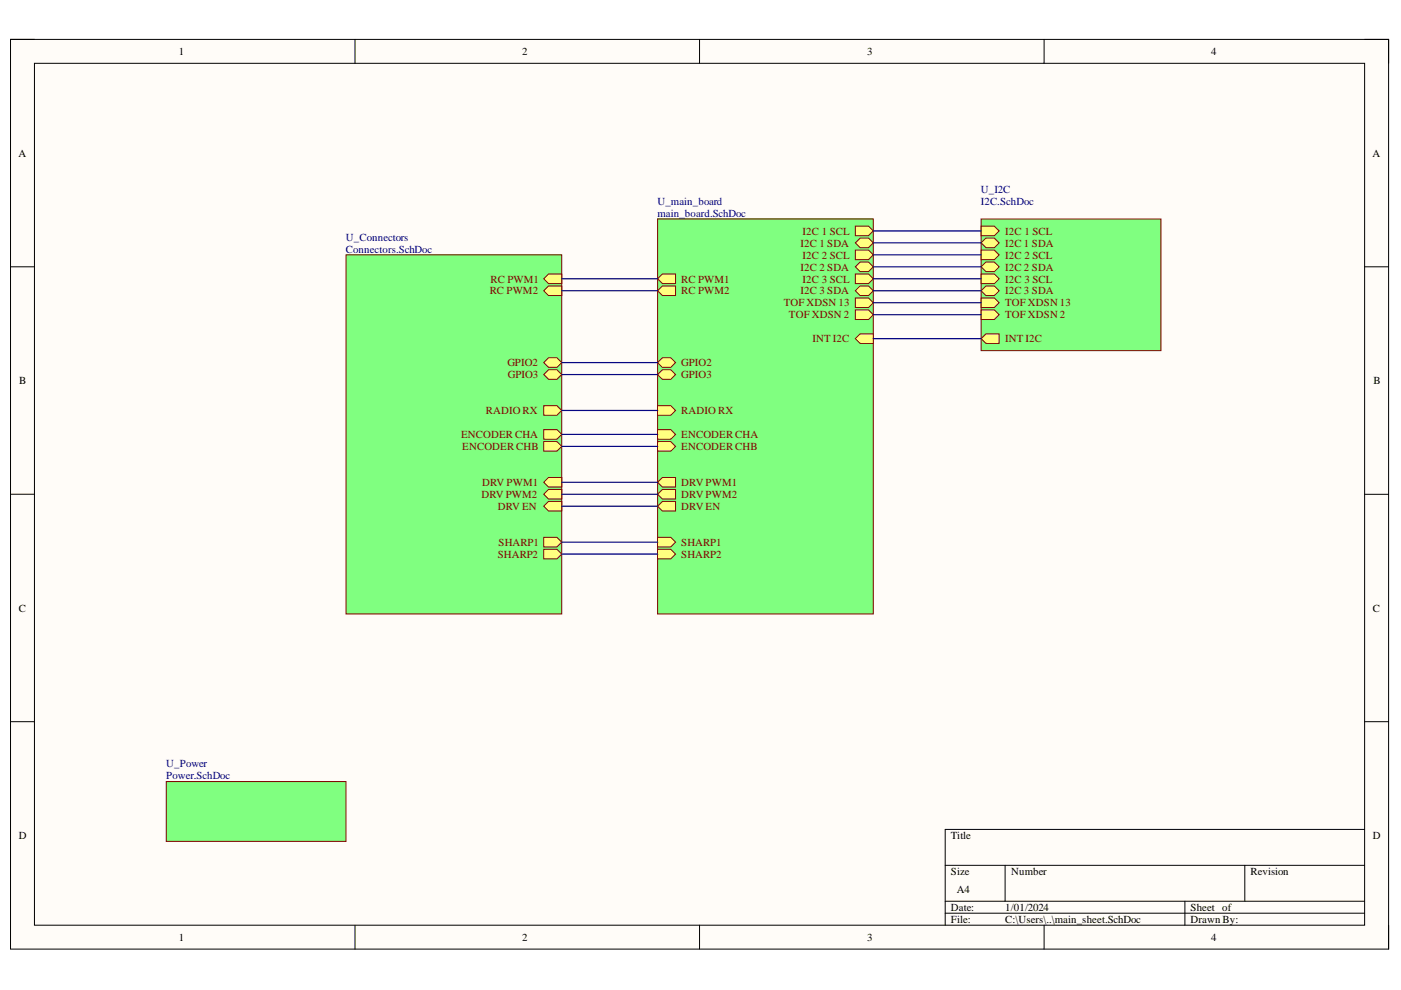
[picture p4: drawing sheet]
<svg xmlns="http://www.w3.org/2000/svg" width="297mm" height="210mm" viewBox="0 0 297 210" stroke-linecap="round" stroke-linejoin="round" font-family="sans-serif">
<path d="M2.2 8.4h292.2v192.8h-292.2z" fill-rule="evenodd" fill="#fffcf8"/>
<path d="M2.2 8.4h292.2v192.8h-292.2z" fill="none" stroke="#000" stroke-width=".21"/>
<path d="M7.3 13.4h282v182.8h-282z" fill-rule="evenodd" fill="#fffcf8"/>
<g fill="none" stroke="#000" stroke-width=".21">
<path d="M2.2 8.3h5.1M7.3 13.4h282v182.8h-282zM75.3 8.3v5.1M148.3 8.3v5.1M221.4 8.4v5M289.3 8.4h5.1v5M2.2 56.6h5.1M289.3 56.6h5.1M2.2 104.8h5.1M289.3 104.8h5.1M2.2 153h5.1M289.3 153h5.1"/>
<path d="M289.3 175.9h-88.9v20.3M75.3 196.2v5M148.3 196.2v5M200.4 183.5h88.9M200.4 191.1h88.9M200.4 193.6h88.9M213.1 183.5v7.6M221.4 196.2v5M251.2 191.1v5.1M263.9 183.5v7.6M294.4 196.2v5"/>
</g>
<path d="M139.4 46.4h45.8v83.8h-45.8z" fill-rule="evenodd" fill="#80ff80"/>
<path d="M139.4 46.4h45.8v83.8h-45.8z" fill="none" stroke="#800000" stroke-width=".21"/>
<path d="M181.4 51.5l1-1h1.7l1.1 1-1.1 1h-1.7z" fill-rule="evenodd" fill="#ffff80"/>
<path d="M181.4 51.5l1-1h1.7l1.1 1-1.1 1h-1.7z" fill="none" stroke="#800000" stroke-width=".21"/>
<path d="M181.4 61.7l1-1.1h1.7l1.1 1.1-1.1 1h-1.7z" fill-rule="evenodd" fill="#ffff80"/>
<path d="M181.4 61.7l1-1.1h1.7l1.1 1.1-1.1 1h-1.7z" fill="none" stroke="#800000" stroke-width=".21"/>
<path d="M181.4 47.9h2.7l1.1 1.1-1.1 1h-2.7z" fill-rule="evenodd" fill="#ffff80"/>
<path d="M181.4 47.9h2.7l1.1 1.1-1.1 1h-2.7z" fill="none" stroke="#800000" stroke-width=".21"/>
<path d="M181.4 63.2h2.7l1.1 1-1.1 1h-2.7z" fill-rule="evenodd" fill="#ffff80"/>
<path d="M181.4 63.2h2.7l1.1 1-1.1 1h-2.7z" fill="none" stroke="#800000" stroke-width=".21"/>
<path d="M181.4 65.7h2.7l1.1 1-1.1 1h-2.7z" fill-rule="evenodd" fill="#ffff80"/>
<path d="M181.4 65.7h2.7l1.1 1-1.1 1h-2.7z" fill="none" stroke="#800000" stroke-width=".21"/>
<path d="M181.4 56.6l1-1h1.7l1.1 1-1.1 1h-1.7z" fill-rule="evenodd" fill="#ffff80"/>
<path d="M181.4 56.6l1-1h1.7l1.1 1-1.1 1h-1.7z" fill="none" stroke="#800000" stroke-width=".21"/>
<path d="M181.4 53h2.7l1.1 1-1.1 1.1h-2.7z" fill-rule="evenodd" fill="#ffff80"/>
<path d="M181.4 53h2.7l1.1 1-1.1 1.1h-2.7z" fill="none" stroke="#800000" stroke-width=".21"/>
<path d="M181.4 58.1h2.7l1.1 1-1.1 1h-2.7z" fill-rule="evenodd" fill="#ffff80"/>
<path d="M181.4 58.1h2.7l1.1 1-1.1 1h-2.7z" fill="none" stroke="#800000" stroke-width=".21"/>
<path d="M139.4 59.1l1-1h2.8v2h-2.8z" fill-rule="evenodd" fill="#ffff80"/>
<path d="M139.4 59.1l1-1h2.8v2h-2.8z" fill="none" stroke="#800000" stroke-width=".21"/>
<path d="M139.4 61.6l1-1h2.8v2.1h-2.8z" fill-rule="evenodd" fill="#ffff80"/>
<path d="M139.4 61.6l1-1h2.8v2.1h-2.8z" fill="none" stroke="#800000" stroke-width=".21"/>
<path d="M139.4 91.1h2.8l1 1-1 1h-2.8z" fill-rule="evenodd" fill="#ffff80"/>
<path d="M139.4 91.1h2.8l1 1-1 1h-2.8z" fill="none" stroke="#800000" stroke-width=".21"/>
<path d="M139.4 76.9l1-1h1.8l1 1-1 1h-1.8z" fill-rule="evenodd" fill="#ffff80"/>
<path d="M139.4 76.9l1-1h1.8l1 1-1 1h-1.8z" fill="none" stroke="#800000" stroke-width=".21"/>
<path d="M139.4 79.4l1-1h1.8l1 1-1 1h-1.8z" fill-rule="evenodd" fill="#ffff80"/>
<path d="M139.4 79.4l1-1h1.8l1 1-1 1h-1.8z" fill="none" stroke="#800000" stroke-width=".21"/>
<path d="M139.4 93.6h2.8l1 1-1 1.1h-2.8z" fill-rule="evenodd" fill="#ffff80"/>
<path d="M139.4 93.6h2.8l1 1-1 1.1h-2.8z" fill="none" stroke="#800000" stroke-width=".21"/>
<path d="M139.4 86h2.8l1 1-1 1h-2.8z" fill-rule="evenodd" fill="#ffff80"/>
<path d="M139.4 86h2.8l1 1-1 1h-2.8z" fill="none" stroke="#800000" stroke-width=".21"/>
<path d="M139.4 102.3l1-1.1h2.8v2.1h-2.8z" fill-rule="evenodd" fill="#ffff80"/>
<path d="M139.4 102.3l1-1.1h2.8v2.1h-2.8z" fill="none" stroke="#800000" stroke-width=".21"/>
<path d="M139.4 104.8l1-1h2.8v2h-2.8z" fill-rule="evenodd" fill="#ffff80"/>
<path d="M139.4 104.8l1-1h2.8v2h-2.8z" fill="none" stroke="#800000" stroke-width=".21"/>
<path d="M139.4 107.3l1-1h2.8v2h-2.8z" fill-rule="evenodd" fill="#ffff80"/>
<path d="M139.4 107.3l1-1h2.8v2h-2.8z" fill="none" stroke="#800000" stroke-width=".21"/>
<path d="M139.4 116.5h2.8l1 1-1 1h-2.8z" fill-rule="evenodd" fill="#ffff80"/>
<path d="M139.4 116.5h2.8l1 1-1 1h-2.8z" fill="none" stroke="#800000" stroke-width=".21"/>
<path d="M139.4 113.9h2.8l1 1-1 1.1h-2.8z" fill-rule="evenodd" fill="#ffff80"/>
<path d="M139.4 113.9h2.8l1 1-1 1.1h-2.8z" fill="none" stroke="#800000" stroke-width=".21"/>
<path d="M181.4 71.8l1-1h2.8v2h-2.8z" fill-rule="evenodd" fill="#ffff80"/>
<path d="M181.4 71.8l1-1h2.8v2h-2.8z" fill="none" stroke="#800000" stroke-width=".21"/>
<path d="M35.3 165.7h38.1v12.7h-38.1z" fill-rule="evenodd" fill="#80ff80"/>
<path d="M35.3 165.7h38.1v12.7h-38.1z" fill="none" stroke="#800000" stroke-width=".21"/>
<path d="M73.4 54h45.7v76.2h-45.7z" fill-rule="evenodd" fill="#80ff80"/>
<path d="M73.4 54h45.7v76.2h-45.7z" fill="none" stroke="#800000" stroke-width=".21"/>
<path d="M115.3 59.1l1-1h2.8v2h-2.8z" fill-rule="evenodd" fill="#ffff80"/>
<path d="M115.3 59.1l1-1h2.8v2h-2.8z" fill="none" stroke="#800000" stroke-width=".21"/>
<path d="M115.3 61.6l1-1h2.8v2.1h-2.8z" fill-rule="evenodd" fill="#ffff80"/>
<path d="M115.3 61.6l1-1h2.8v2.1h-2.8z" fill="none" stroke="#800000" stroke-width=".21"/>
<path d="M115.3 91.1h2.8l1 1-1 1h-2.8z" fill-rule="evenodd" fill="#ffff80"/>
<path d="M115.3 91.1h2.8l1 1-1 1h-2.8z" fill="none" stroke="#800000" stroke-width=".21"/>
<path d="M115.3 93.6h2.8l1 1-1 1.1h-2.8z" fill-rule="evenodd" fill="#ffff80"/>
<path d="M115.3 93.6h2.8l1 1-1 1.1h-2.8z" fill="none" stroke="#800000" stroke-width=".21"/>
<path d="M115.3 76.9l1-1h1.8l1 1-1 1h-1.8z" fill-rule="evenodd" fill="#ffff80"/>
<path d="M115.3 76.9l1-1h1.8l1 1-1 1h-1.8z" fill="none" stroke="#800000" stroke-width=".21"/>
<path d="M115.3 79.4l1-1h1.8l1 1-1 1h-1.8z" fill-rule="evenodd" fill="#ffff80"/>
<path d="M115.3 79.4l1-1h1.8l1 1-1 1h-1.8z" fill="none" stroke="#800000" stroke-width=".21"/>
<path d="M115.3 86h2.8l1 1-1 1h-2.8z" fill-rule="evenodd" fill="#ffff80"/>
<path d="M115.3 86h2.8l1 1-1 1h-2.8z" fill="none" stroke="#800000" stroke-width=".21"/>
<path d="M115.3 107.3l1-1h2.8v2h-2.8z" fill-rule="evenodd" fill="#ffff80"/>
<path d="M115.3 107.3l1-1h2.8v2h-2.8z" fill="none" stroke="#800000" stroke-width=".21"/>
<path d="M115.3 102.3l1-1.1h2.8v2.1h-2.8z" fill-rule="evenodd" fill="#ffff80"/>
<path d="M115.3 102.3l1-1.1h2.8v2.1h-2.8z" fill="none" stroke="#800000" stroke-width=".21"/>
<path d="M116.3 103.8h2.8v2h-2.8l-1-1z" fill-rule="evenodd" fill="#ffff80"/>
<path d="M116.3 103.8h2.8v2h-2.8l-1-1z" fill="none" stroke="#800000" stroke-width=".21"/>
<path d="M115.3 113.9h2.8l1 1-1 1.1h-2.8z" fill-rule="evenodd" fill="#ffff80"/>
<path d="M115.3 113.9h2.8l1 1-1 1.1h-2.8z" fill="none" stroke="#800000" stroke-width=".21"/>
<path d="M115.3 116.5h2.8l1 1-1 1h-2.8z" fill-rule="evenodd" fill="#ffff80"/>
<path d="M115.3 116.5h2.8l1 1-1 1h-2.8z" fill="none" stroke="#800000" stroke-width=".21"/>
<path d="M208 46.4h38.1v27.9h-38.1z" fill-rule="evenodd" fill="#80ff80"/>
<path d="M208 46.4h38.1v27.9h-38.1z" fill="none" stroke="#800000" stroke-width=".21"/>
<path d="M208 51.5l1-1h1.8l1 1-1 1h-1.8z" fill-rule="evenodd" fill="#ffff80"/>
<path d="M208 51.5l1-1h1.8l1 1-1 1h-1.8z" fill="none" stroke="#800000" stroke-width=".21"/>
<path d="M208 47.9h2.8l1 1.1-1 1h-2.8z" fill-rule="evenodd" fill="#ffff80"/>
<path d="M208 47.9h2.8l1 1.1-1 1h-2.8z" fill="none" stroke="#800000" stroke-width=".21"/>
<path d="M208 63.2h2.8l1 1-1 1h-2.8z" fill-rule="evenodd" fill="#ffff80"/>
<path d="M208 63.2h2.8l1 1-1 1h-2.8z" fill="none" stroke="#800000" stroke-width=".21"/>
<path d="M208 65.7h2.8l1 1-1 1h-2.8z" fill-rule="evenodd" fill="#ffff80"/>
<path d="M208 65.7h2.8l1 1-1 1h-2.8z" fill="none" stroke="#800000" stroke-width=".21"/>
<path d="M208 56.6l1-1h1.8l1 1-1 1h-1.8z" fill-rule="evenodd" fill="#ffff80"/>
<path d="M208 56.6l1-1h1.8l1 1-1 1h-1.8z" fill="none" stroke="#800000" stroke-width=".21"/>
<path d="M208 53h2.8l1 1-1 1.1h-2.8z" fill-rule="evenodd" fill="#ffff80"/>
<path d="M208 53h2.8l1 1-1 1.1h-2.8z" fill="none" stroke="#800000" stroke-width=".21"/>
<path d="M208 58.1h2.8l1 1-1 1h-2.8z" fill-rule="evenodd" fill="#ffff80"/>
<path d="M208 58.1h2.8l1 1-1 1h-2.8z" fill="none" stroke="#800000" stroke-width=".21"/>
<path d="M208 61.7l1-1.1h1.8l1 1.1-1 1h-1.8z" fill-rule="evenodd" fill="#ffff80"/>
<path d="M208 61.7l1-1.1h1.8l1 1.1-1 1h-1.8z" fill="none" stroke="#800000" stroke-width=".21"/>
<path d="M208 71.8l1-1h2.8v2h-2.8z" fill-rule="evenodd" fill="#ffff80"/>
<path d="M208 71.8l1-1h2.8v2h-2.8z" fill="none" stroke="#800000" stroke-width=".21"/>
<g fill="none" stroke="#000080" stroke-width=".25">
<path d="M119.1 59.1h20.3M185.2 49h22.8M185.2 51.5h22.8M185.2 54h22.8M185.2 56.6h22.8M185.2 59.1h22.8M119.1 61.6h20.3M119.1 76.9h20.3M119.1 79.4h20.3M185.2 61.7h22.8M185.2 64.2h22.8M185.2 66.7h22.8"/>
<path d="M185.2 71.8h22.8M119.1 94.6h20.3M119.1 92.1h20.3M119.1 87h20.3M119.1 117.5h20.3M119.1 114.9h20.3M119.1 107.3h20.3M119.1 104.8h20.3M119.1 102.3h20.3"/>
</g>
<g font-size="2.3">
<text x="37.9" y="11.7">1</text>
<text x="110.7" y="11.7">2</text>
<text x="183.9" y="11.7">3</text>
<text x="256.8" y="11.7">4</text>
<text x="3.9" y="33.3">A</text>
<text x="291" y="33.3">A</text>
<text x="4.1" y="81.4">B</text>
<text x="291.2" y="81.4">B</text>
<text x="4" y="129.7">C</text>
<text x="291.1" y="129.7">C</text>
<text x="4" y="177.9">D</text>
<text x="201.6" y="177.9">Title</text>
<text x="291.1" y="177.9">D</text>
<text x="201.6" y="185.5">Size</text>
<text x="214.4" y="185.5">Number</text>
<text x="265.1" y="185.5">Revision</text>
<text x="202.9" y="189.3">A4</text>
<text x="201.6" y="193.1">Date:</text>
<text x="201.6" y="195.7">File:</text>
<text x="213.1" y="193.1">1/01/2024</text>
<text x="213.1" y="195.7">C:\Users\..\main_sheet.SchDoc</text>
<text x="252.4" y="193.1">Sheet of</text>
<text x="252.4" y="195.7">Drawn By:</text>
<text x="37.9" y="199.5">1</text>
<text x="110.7" y="199.5">2</text>
<text x="183.9" y="199.5">3</text>
<text x="256.8" y="199.5">4</text>
</g>
<g font-size="2.3" fill="#000080">
<text x="208" y="40.9">U_I2C</text>
<text x="139.4" y="43.4">U_main_board</text>
<text x="139.4" y="46">main_board.SchDoc</text>
<text x="208" y="43.4">I2C.SchDoc</text>
<text x="73.3" y="51">U_Connectors</text>
<text x="73.3" y="53.6">Connectors.SchDoc</text>
<text x="35.3" y="162.7">U_Power</text>
<text x="35.3" y="165.2">Power.SchDoc</text>
</g>
<g font-size="2.3" fill="#800000">
<text x="169.7" y="52.3">I2C 1 SDA</text>
<text x="170.2" y="49.8">I2C 1 SCL</text>
<text x="213.1" y="52.3">I2C 1 SDA</text>
<text x="213.1" y="49.8">I2C 1 SCL</text>
<text x="104" y="59.9">RC PWM1</text>
<text x="144.4" y="59.9">RC PWM1</text>
<text x="169.7" y="57.4">I2C 2 SDA</text>
<text x="170.2" y="54.8">I2C 2 SCL</text>
<text x="170.2" y="59.9">I2C 3 SCL</text>
<text x="213.1" y="57.4">I2C 2 SDA</text>
<text x="213.1" y="54.8">I2C 2 SCL</text>
<text x="213.1" y="59.9">I2C 3 SCL</text>
<text x="103.9" y="62.4">RC PWM2</text>
<text x="144.4" y="62.4">RC PWM2</text>
<text x="166.2" y="65">TOF XDSN 13</text>
<text x="169.7" y="62.4">I2C 3 SDA</text>
<text x="213.1" y="65">TOF XDSN 13</text>
<text x="213.1" y="62.4">I2C 3 SDA</text>
<text x="167.3" y="67.5">TOF XDSN 2</text>
<text x="213.1" y="67.5">TOF XDSN 2</text>
<text x="107.6" y="77.6">GPIO2</text>
<text x="144.4" y="77.6">GPIO2</text>
<text x="172.3" y="72.6">INT I2C</text>
<text x="213.1" y="72.6">INT I2C</text>
<text x="107.7" y="80.2">GPIO3</text>
<text x="144.4" y="80.2">GPIO3</text>
<text x="103" y="87.8">RADIO RX</text>
<text x="144.4" y="87.8">RADIO RX</text>
<text x="97.8" y="92.9">ENCODER CHA</text>
<text x="98" y="95.5">ENCODER CHB</text>
<text x="144.4" y="92.9">ENCODER CHA</text>
<text x="144.4" y="95.5">ENCODER CHB</text>
<text x="102.1" y="105.6">DRV PWM2</text>
<text x="102.2" y="103.1">DRV PWM1</text>
<text x="144.4" y="103.1">DRV PWM1</text>
<text x="144.4" y="105.6">DRV PWM2</text>
<text x="105.5" y="108.1">DRV EN</text>
<text x="144.4" y="108.1">DRV EN</text>
<text x="105.5" y="118.3">SHARP2</text>
<text x="105.7" y="115.7">SHARP1</text>
<text x="144.4" y="118.3">SHARP2</text>
<text x="144.4" y="115.7">SHARP1</text>
</g>
</svg>
